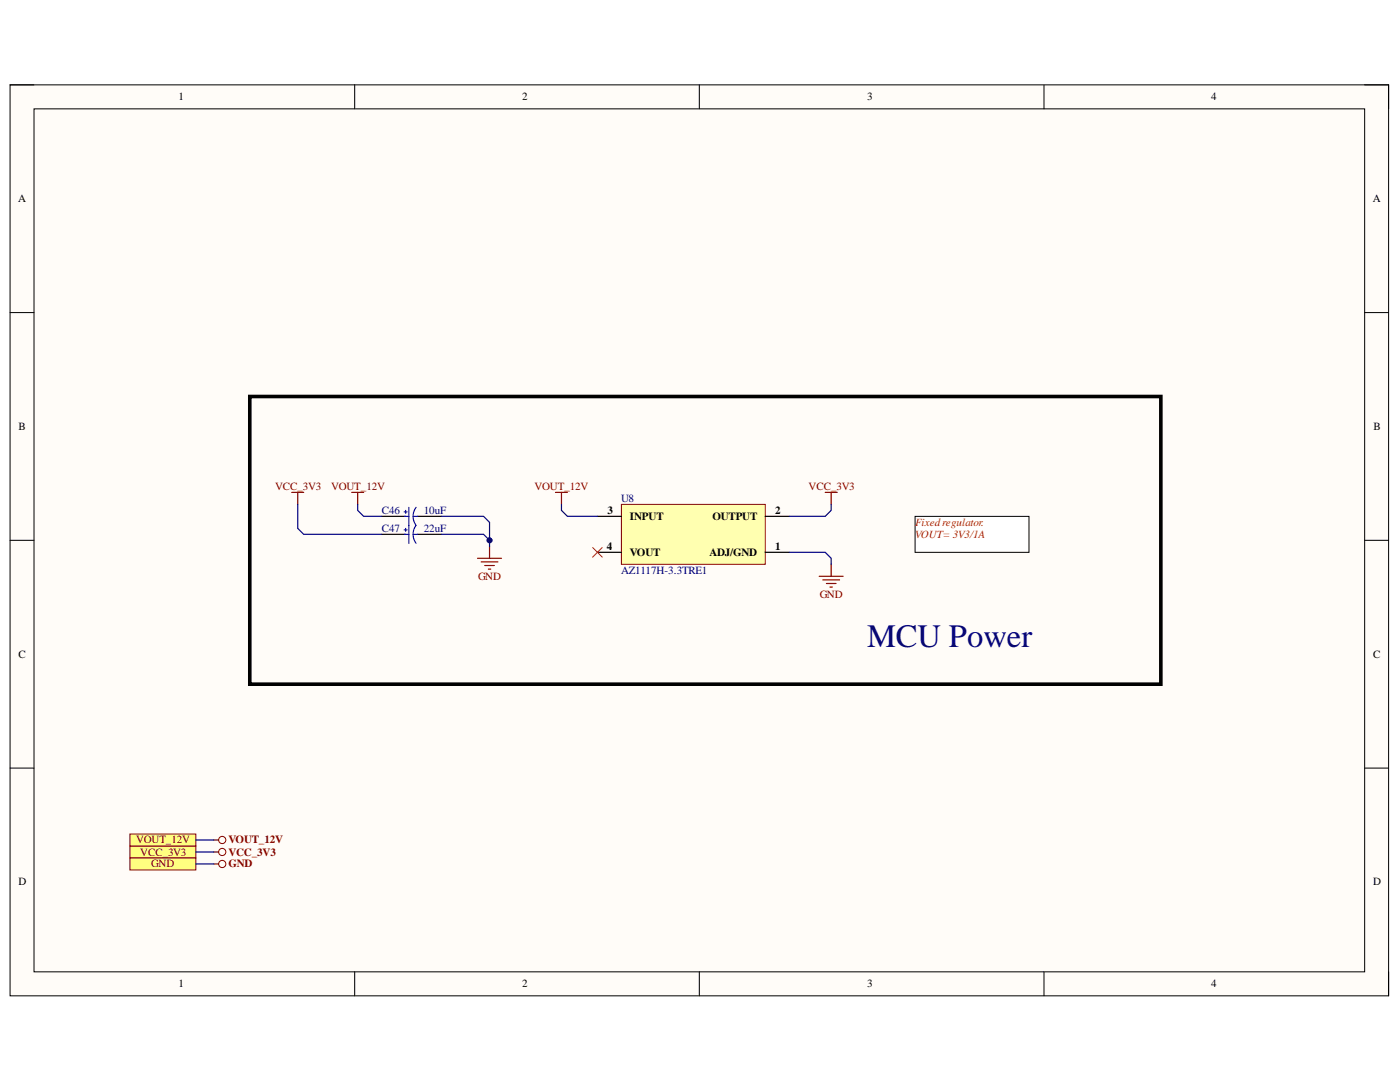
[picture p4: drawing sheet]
<svg xmlns="http://www.w3.org/2000/svg" width="279mm" height="216mm" viewBox="0 0 279 216" stroke-linecap="round" stroke-linejoin="round" font-family="sans-serif">
<path d="M2 16.9h275.1v181.8h-275.1z" fill-rule="evenodd" fill="#fffcf8"/>
<path d="M2 16.9h275.1v181.8h-275.1z" fill="none" stroke="#000" stroke-width=".2"/>
<path d="M6.8 21.7h265.5v172.2h-265.5z" fill-rule="evenodd" fill="#fffcf8"/>
<g fill="none" stroke="#000" stroke-width=".2">
<path d="M2 16.9h4.8M70.8 16.9v4.8M139.6 16.9v4.8M208.3 16.9v4.8M272.3 16.9h4.8v4.8M6.8 21.7h265.5v172.2h-265.5zM2 62.4h4.8M272.3 62.4h4.8M2 107.8h4.8M272.3 107.8h4.8M2 153.3h4.8M272.3 153.3h4.8"/>
<path d="M70.8 193.9v4.8M139.6 193.9v4.8M208.3 193.9v4.8M277.1 193.9v4.8"/>
</g>
<path d="M49.9 79.1h181.8v57.4h-181.8z" fill="none" stroke="#000" stroke-width=".72"/>
<path d="M124 100.6h28.7v12h-28.7z" fill-rule="evenodd" fill="#ffffb0"/>
<path d="M124 100.6h28.7v12h-28.7z" fill="none" stroke="#800000" stroke-width=".2"/>
<path d="M76.2 103h4.8M76.2 106.6h4.8M83.3 103h4.8M83.3 106.6h4.8M119.2 110.2h4.8M119.2 103h4.8M152.7 110.2h4.8M152.7 103h4.8" fill="none" stroke="#000" stroke-width=".24"/>
<g fill="none" stroke="#800000" stroke-width=".24">
<path d="M58.2 98.2h2.4M59.4 98.2v2.4M70.2 98.2h2.4M71.4 98.2v2.4M110.9 98.2h2.3M112.1 98.2v2.4M164.7 98.2h2.4M165.9 98.2v2.4M95.3 111.4h4.8M96 112.1h3.4M96.7 112.8h2M97.5 113.6h.4"/>
<path d="M97.7 109v2.4M163.5 115h4.8M164.2 115.7h3.4M164.9 116.4h1.9M165.6 117.1h.5M165.9 112.6v2.4"/>
</g>
<path d="M118.3 109.3l1.9 1.9M120.2 109.3l-1.9 1.9" fill="none" stroke="#f00" stroke-width=".2"/>
<path d="M80.7 105.7h.6M80.7 102.1h.6M80.7 106.6h.9M80.7 103h.9M81 101.8v.6M81 105.4v.6M81.6 101.2v7.2M82.4 106.6h.9M82.4 103h.9M83 101.2a2.97 2.97 0 0 0 0 3.6 2.99 2.99 0 0 0 0 3.6" fill="none" stroke="#00f" stroke-width=".24"/>
<path d="M182.6 103h22.8v7.2h-22.8z" fill-rule="evenodd" fill="#fff"/>
<path d="M182.6 103h22.8v7.2h-22.8z" fill="none" stroke="#000" stroke-width=".2"/>
<path d="M25.9 168.8h13.2v2.4h-13.2z" fill-rule="evenodd" fill="#ffff80"/>
<g fill="none" stroke="#800000" stroke-width=".2">
<path d="M25.9 168.8h13.2v2.4h-13.2z"/>
<circle cx="44.3" cy="170" r=".72"/>
</g>
<path d="M42.7 170h.9" fill="none" stroke="#800000" stroke-width=".24"/>
<path d="M25.9 171.2h13.2v2.4h-13.2z" fill-rule="evenodd" fill="#ffff80"/>
<g fill="none" stroke="#800000" stroke-width=".2">
<path d="M25.9 171.2h13.2v2.4h-13.2z"/>
<circle cx="44.4" cy="172.4" r=".72"/>
</g>
<path d="M42.7 172.4h.9" fill="none" stroke="#800000" stroke-width=".24"/>
<path d="M25.9 166.4h13.2v2.4h-13.2z" fill-rule="evenodd" fill="#ffff80"/>
<g fill="none" stroke="#800000" stroke-width=".2">
<path d="M25.9 166.4h13.2v2.4h-13.2z"/>
<circle cx="44.3" cy="167.6" r=".72"/>
</g>
<path d="M42.7 167.6h.9" fill="none" stroke="#800000" stroke-width=".24"/>
<path d="M59.4 100.6v4.8l1.2 1.2h15.6M71.4 100.6v1.2l1.2 1.2h3.6M88.1 106.6h8.4l1.2 1.2v1.2M165.9 100.6v1.2l-1.2 1.2h-7.2M39.1 172.4h3.6M39.1 170h3.6M39.1 167.6h3.6" fill="none" stroke="#000080" stroke-width=".24"/>
<circle cx="97.7" cy="107.8" r=".48" fill="#000080"/>
<circle cx="97.7" cy="107.8" r=".48" fill="none" stroke="#000080" stroke-width=".2"/>
<path d="M88.1 103h8.4l1.2 1.2v3.6" fill="none" stroke="#000080" stroke-width=".24"/>
<circle cx="97.7" cy="107.8" r=".48" fill="#000080"/>
<circle cx="97.7" cy="107.8" r=".48" fill="none" stroke="#000080" stroke-width=".2"/>
<path d="M112.1 100.6v1.2l1.1 1.2h6M157.5 110.2h7.2l1.2 1.2v1.2" fill="none" stroke="#000080" stroke-width=".24"/>
<text font-size="6.5" fill="#000080" x="173.1" y="129.1">MCU Power</text>
<g font-size="2.2">
<text x="35.6" y="20">1</text>
<text x="104.2" y="20">2</text>
<text x="173.1" y="20">3</text>
<text x="241.7" y="20">4</text>
<text x="3.6" y="40.3">A</text>
<text x="274" y="40.3">A</text>
<text x="3.7" y="85.8">B</text>
<text x="274.1" y="85.8">B</text>
<text x="121.2" y="102.6">3</text>
<text x="125.7" y="103.8">INPUT</text>
<text x="142.2" y="103.8">OUTPUT</text>
<text x="154.7" y="102.6">2</text>
<text x="121.1" y="109.7">4</text>
<text x="125.7" y="110.9">VOUT</text>
<text x="141.6" y="110.9">ADJ/GND</text>
<text x="154.7" y="109.7">1</text>
<text x="3.7" y="131.2">C</text>
<text x="274" y="131.2">C</text>
<text x="3.7" y="176.6">D</text>
<text x="274" y="176.6">D</text>
<text x="35.6" y="197">1</text>
<text x="104.2" y="197">2</text>
<text x="173.1" y="197">3</text>
<text x="241.7" y="197">4</text>
</g>
<g font-size="2.2" fill="#800000">
<text x="54.9" y="97.8">VCC_3V3</text>
<text x="66.1" y="97.8">VOUT_12V</text>
<text x="106.7" y="97.8">VOUT_12V</text>
<text x="161.4" y="97.8">VCC_3V3</text>
<text x="95.4" y="115.7">GND</text>
<text x="163.6" y="119.3">GND</text>
<text x="27.2" y="168.3">VOUT_12V</text>
<text x="28" y="170.7">VCC_3V3</text>
<text x="30.2" y="173.1">GND</text>
<text x="45.6" y="170.7">VCC_3V3</text>
<text x="45.6" y="173.1">GND</text>
<text x="45.6" y="168.3">VOUT_12V</text>
</g>
<g font-size="2.2" fill="#000080">
<text x="124" y="100.1">U8</text>
<text x="76.2" y="106.1">C47</text>
<text x="76.2" y="102.6">C46</text>
<text x="84.6" y="106.1">22uF</text>
<text x="84.6" y="102.6">10uF</text>
<text x="124" y="114.5">AZ1117H-3.3TRE1</text>
</g>
<g font-size="2.2" fill="#f00">
<text x="182.6" y="104.9">Fixedregulator.</text>
<text x="182.6" y="107.3">VOUT= 3V3/1A</text>
</g>
</svg>
